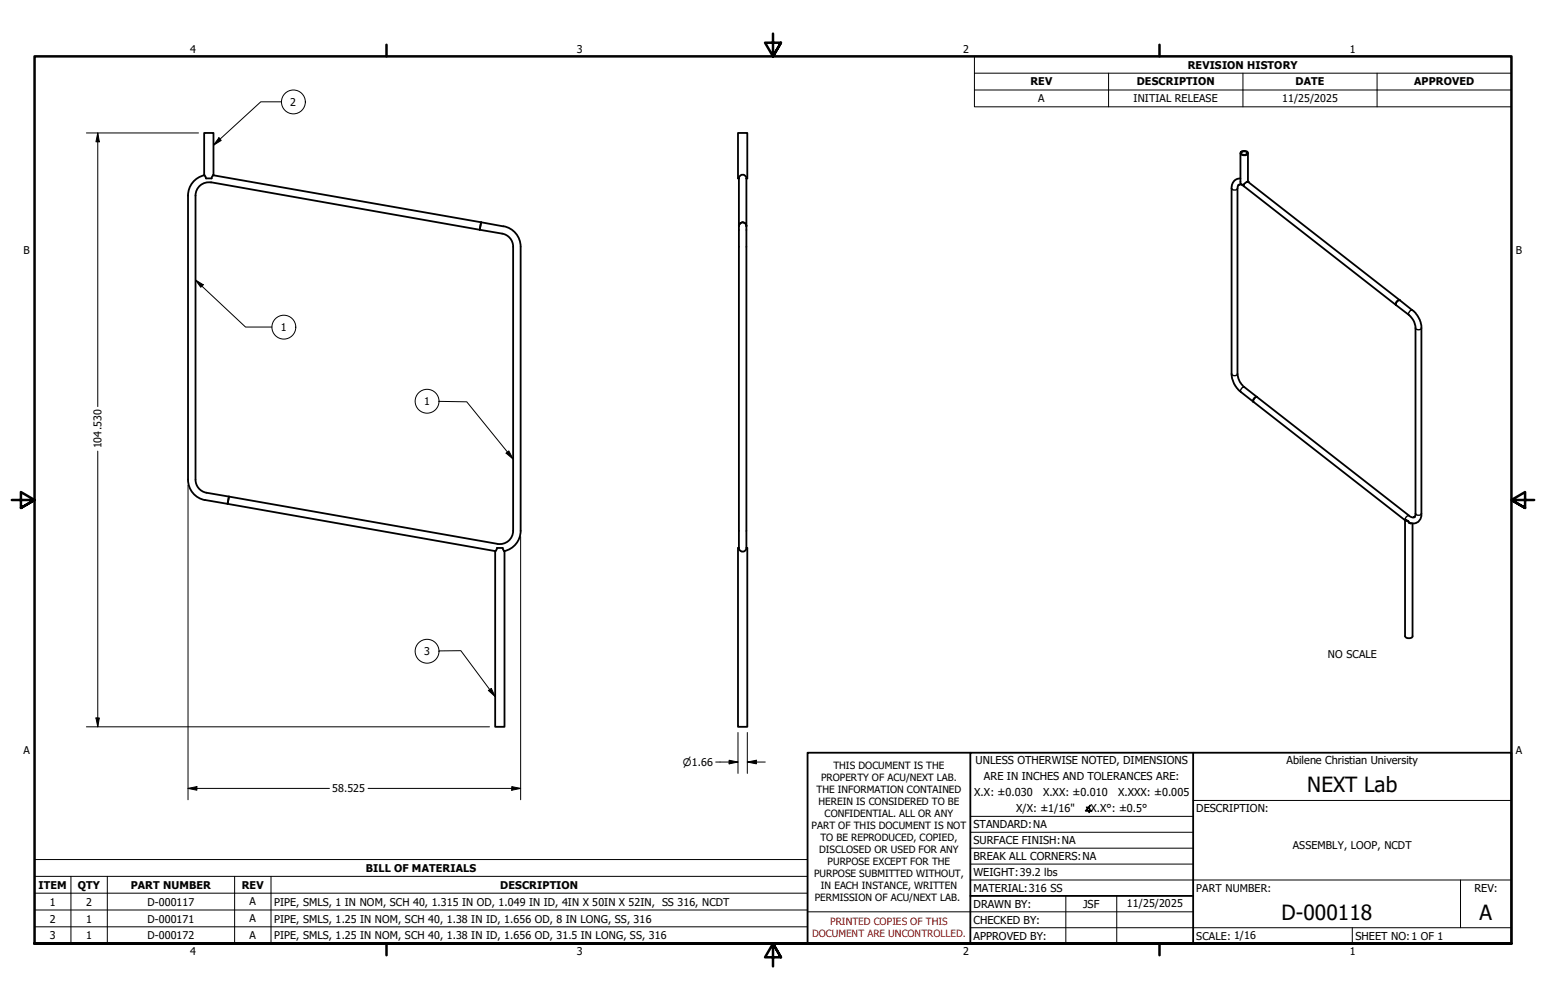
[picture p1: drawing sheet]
<svg xmlns="http://www.w3.org/2000/svg" width="432mm" height="279mm" viewBox="0 0 432 279" stroke-linecap="round" stroke-linejoin="round" font-family="sans-serif">
<!-- layer: Visible (ANSI) -->
<g fill="none" stroke="#000" stroke-width=".51">
<path d="M57 37.1h2.6v11.7l-.5 1h-1.6l-.5-1zM52.5 54.6v79.4a5.8 5.8 0 0 0 4.8 5.7M54.6 54.6v79.4a3.7 3.7 0 0 0 3.1 3.7l6.2 1M57.1 49a5.8 5.8 0 0 0-4.6 5.6M58.9 50.9l75.1 13.3M59 51a3.7 3.7 0 0 0-4.4 3.6M59.5 49l74.9 13.1M206.4 49.8a1.05 1.05 0 0 1 1-1 1.05 1.05 0 0 1 1.1 1M206.4 49.8h-.3v-12.7h2.6v12.7h-.2M206.4 49.8v103.3M208.5 49.8v103.3M345.9 51.7a1.21 1.21 0 0 1 1.6 .4l46.1 35.9 1.1 1.4 .7 1.8v52.6a.87 .87 0 0 1-.7 .8 .87 .87 0 0 1-.9-.3l-46.5-36.3-.9-1.1-.5-1.1-.3-1.2v-52.1z"/>
<path d="M346.5 49.8a2.51 2.51 0 0 0-2.5 2.8v52.2l.7 2.5 1.6 2 46.1 36.1M346.5 42.8v7.9a.72 .72 0 0 0 .5 .9 .72 .72 0 0 0 .9-.5l.6-.4 .1 .1M346.5 42.5a1.31 1.31 0 0 1 2.1 .2 1.18 1.18 0 0 1-2.1 0zM346.7 42.5a.88 .88 0 0 1 1-.3 .88 .88 0 0 1 .6 .8 1.01 1.01 0 0 1-1.7-.3zM348.5 50.7l42.5 33.2M348.6 42.8v7.9M134 64.2l6.3 1.1a3.7 3.7 0 0 1 3 3.6M134.4 62.1l-.4 2.1M134.4 62.1l6.2 1.1M140.6 63.2a5.8 5.8 0 0 1 4.8 5.7M143.3 69v79.3a3.7 3.7 0 0 1-4.3 3.7l-75.1-13.3M145.4 69v79.3a5.8 5.8 0 0 1-4.6 5.7"/>
<path d="M206.4 63.2a1.05 1.05 0 0 1 1-1.1 1.05 1.05 0 0 1 1.1 1.1M391 83.9a1.12 1.12 0 0 0-1.1 1.3M391 83.9l4.4 3.6 1.1 1.7 .5 1.8v52.5a2.36 2.36 0 0 1-1 2.4 2.36 2.36 0 0 1-2.5 .1M351.1 110.9a1.12 1.12 0 0 0-1 1.4M63.9 138.7l-.3 2.1 74.8 13.2M63.9 138.7l-.3 2.1-6.3-1.1M138.8 153.1h1.6l.5 1v49h-2.6v-49zM206.4 153.1a1.05 1.05 0 0 0 1 1 1.05 1.05 0 0 0 1.1-1M206.4 153.1h-.3v50h2.6v-50h-.2M392.4 145.2v.2M392.4 145.2l1 .5M392.4 145.4v32.3a1.25 1.25 0 0 0 2.1 0v-31.5"/>
<path d="M393.4 145.7a.57 .57 0 0 0 .7 .5M393.6 146.1l.4 .1"/>
</g>
<!-- layer: Visible Narrow (ANSI) -->
<path d="M344 52.6a.99 .99 0 0 0 1.6 0M347.5 51.3v.8M394.5 86.7v-.1a1.12 1.12 0 0 0-1.1 1.3M395.4 91.6a.92 .92 0 0 0 .8 .5 .92 .92 0 0 0 .8-.5M344 104.5a.92 .92 0 0 0 .8 .5 .92 .92 0 0 0 .8-.5M347.5 108.1a1.18 1.18 0 0 0-1 1.4M393.6 144.1a1.18 1.18 0 0 0-1.2 1.2M395.4 143.5a.99 .99 0 0 0 1.6 0" fill="none" stroke="#000" stroke-width=".38"/>
<circle cx="348.5" cy="50.7" r=".19" fill="#000"/>
<!-- layer: Visible (ANSI) -->
<circle cx="348.5" cy="50.7" r=".25" fill="#000"/>
<!-- layer: Symbol (ANSI) -->
<g fill="none" stroke="#000" stroke-width=".28">
<path d="M61.2 38.5l.6 .7-2.2 1.4zM78.6 28.4h-5.8l-13.2 12.2M272.2 20.4v-4.7h149.9v4.7M272.2 25.1h149.9M309.6 20.4v9.4M347.2 20.4v9.4M384.6 20.4v9.4M422.1 20.4h-149.9v4.7M422.1 20.4v9.4h-149.9v-4.7M54.6 78.2l2.2 1.4-.7 .7zM54.6 78.2l14 13.2h7.3M122.6 112.1l7.8 .2 12.9 16"/>
<path d="M141.4 126.6l.7-.6 1.2 2.3zM122.6 181.9l6.1-.1 9.6 12.8M136.4 192.9l.8-.6 1.1 2.3zM9.7 244.9v-4.7h215.9v4.7M9.7 244.9h215.9v4.7M9.7 244.9v18.8h215.9v-14.1M9.7 249.6h215.9M9.7 254.3h215.9M9.7 259h215.9M19.8 244.9v18.8M30 244.9v18.8M65.5 244.9v18.8"/>
<path d="M75.7 244.9v18.8"/>
<circle cx="81.9" cy="28.5" r="3.3"/>
<circle cx="79.3" cy="91.4" r="3.3"/>
<circle cx="119.3" cy="112.1" r="3.3"/>
<circle cx="119.3" cy="182" r="3.3"/>
</g>
<!-- layer: Border (ANSI) -->
<path d="M107.9 12.5v3.2M215.9 9.4v6.3l-2.2-3.8h4.4l-2.2 3.8 2.2-3.8M323.8 12.5v3.2M3.3 139.7h6.4l-3.9-2.2v4.4l3.9-2.2-3.9 2.2M428.5 139.7h-6.4l3.9-2.2v4.4l-3.9-2.2 3.9 2.2M9.7 263.7v-248h412.4v248h-412.4h412.4M107.9 263.7v3.2M218.1 267.5l-2.2-3.8 2.2 3.8h-4.4l2.2-3.8v6.3M323.8 263.7v3.2" fill="none" stroke="#000" stroke-width=".7"/>
<!-- layer: Title (ANSI) -->
<path d="M271 228.1h62.2M271 232.5h62.2M271 237h62.2M333.2 223.6h88.9M225.6 254.8h107.6M271 245.9h151.1M271 259.2h151.1M271 241.4h62.2M297.7 250.3v13.4M311.9 250.3v13.4M377.7 259.2v4.5M407.9 245.9v13.3" fill="none" stroke="#000" stroke-width=".28"/>
<path d="M271 210.3h-45.4v53.4h45.4M333.2 210.3h-62.2v53.4h62.2M333.2 210.3h88.9v53.4h-88.9zM271 250.3h62.2" fill="none" stroke="#000" stroke-width=".51"/>
<!-- layer: Dimension (ANSI) -->
<g fill="none" stroke="#000" stroke-width=".28">
<path d="M24.1 37.1h31.3M27.3 37.1l.4 2.5h-.9zM27.3 37.1v76.5M27.3 126v77.1M52.5 135.6v87.9M145.4 149.9v73.6M24.1 203.1h112.6M26.8 200.6h.9l-.4 2.5zM142.9 219.8l2.5 .5-2.5 .5zM199.9 212.9h6.2M203.6 212.4l2.5 .5-2.5 .5zM206.1 204.7v11.4"/>
<path d="M208.7 212.9l2.6-.5v1zM208.7 212.9h5M208.7 204.7v11.4M52.5 220.3l2.5-.5v1zM52.5 220.3h39.5M102.8 220.3h42.6"/>
</g>
<path d="M27.3 37.1l.4 2.5h-.9zM26.8 200.6h.9l-.4 2.5zM52.5 220.3l2.5-.5v1zM203.6 212.4l2.5 .5-2.5 .5zM208.7 212.9l2.6-.5v1zM142.9 219.8l2.5 .5-2.5 .5z" fill="#000"/>
<!-- layer: Symbol (ANSI) -->
<path d="M61.2 38.5l.6 .7-2.2 1.4zM54.6 78.2l2.2 1.4-.7 .7zM141.4 126.6l.7-.6 1.2 2.3zM136.4 192.9l.8-.6 1.1 2.3z" fill="#000"/>
<g font-size="5.8">
<text x="365.1" y="221.4">NEXT Lab</text>
<text x="357.9" y="256.9">D-000118</text>
<text x="413.3" y="256.9">A</text>
</g>
<g font-size="3">
<text x="53.1" y="14.7">4</text>
<text x="161.1" y="14.7">3</text>
<text x="269" y="14.7">2</text>
<text x="377" y="14.7">1</text>
<text x="287.8" y="23.9">REV</text>
<text x="317.5" y="23.9">DESCRIPTION</text>
<text x="331.8" y="19.2">REVISION HISTORY</text>
<text x="361.8" y="23.9">DATE</text>
<text x="395" y="23.9">APPROVED</text>
<text x="81.1" y="29.6">2</text>
<text x="289.9" y="28.6">A</text>
<text x="316.6" y="28.6">INITIAL RELEASE</text>
<text x="358.1" y="28.4">11/25/2025</text>
<text x="6.6" y="70.9">B</text>
<text x="423.4" y="70.9">B</text>
<text x="78.4" y="92.5">1</text>
<text x="118.5" y="113.2">1</text>
<text x="28.4" y="125.3" transform="rotate(-90 28.4 125.3)">104.530</text>
<text x="118.5" y="183.1">3</text>
<text x="370.9" y="184">NO SCALE</text>
<text x="6.6" y="210.6">A</text>
<text x="272.5" y="213.4">UNLESS OTHERWISE NOTED, DIMENSIONS</text>
<text x="359.3" y="213.4">Abilene Christian University</text>
<text x="423.4" y="210.6">A</text>
<text x="92.8" y="221.4">58.525</text>
<text x="274.8" y="218.1">ARE IN INCHES AND TOLERANCES ARE:</text>
<text x="272.1" y="222.5">X.X: ±0.030</text>
<text x="283.8" y="226.8">X/X: ±1/16&quot;</text>
<text x="291.3" y="222.5">X.XX: ±0.010</text>
<text x="303" y="226.8">∡X.X°: ±0.5°</text>
<text x="312.3" y="222.5">X.XXX: ±0.005</text>
<text x="334.1" y="226.9">DESCRIPTION:</text>
<text x="271.9" y="231.4">STANDARD:NA</text>
<text x="271.9" y="235.8">SURFACE FINISH:NA</text>
<text x="361.1" y="237.3">ASSEMBLY, LOOP, NCDT</text>
<text x="102.2" y="243.6">BILL OF MATERIALS</text>
<text x="271.9" y="244.7">WEIGHT:39.2 lbs</text>
<text x="271.9" y="240.3">BREAK ALL CORNERS:NA</text>
<text x="10.8" y="248.3">ITEM</text>
<text x="21.7" y="248.3">QTY</text>
<text x="36.5" y="248.3">PART NUMBER</text>
<text x="67.5" y="248.3">REV</text>
<text x="139.7" y="248.3">DESCRIPTION</text>
<text x="271.9" y="249.2">MATERIAL:316 SS</text>
<text x="334.1" y="249.2">PART NUMBER:</text>
<text x="411.8" y="249.2">REV:</text>
<text x="13.9" y="253">1</text>
<text x="13.9" y="257.7">2</text>
<text x="24.1" y="253">2</text>
<text x="24.1" y="257.7">1</text>
<text x="41.2" y="253">D-000117</text>
<text x="41.2" y="257.7">D-000171</text>
<text x="69.7" y="253">A</text>
<text x="69.7" y="257.7">A</text>
<text x="76.6" y="253">PIPE, SMLS, 1 IN NOM, SCH 40, 1.315 IN OD, 1.049 IN ID, 4IN X 50IN X 52IN, SS 316, NCDT</text>
<text x="76.6" y="257.7">PIPE, SMLS, 1.25 IN NOM, SCH 40, 1.38 IN ID, 1.656 OD, 8 IN LONG, SS, 316</text>
<text x="271.9" y="253.6">DRAWN BY:</text>
<text x="302.5" y="253.6">JSF</text>
<text x="314.8" y="253.4">11/25/2025</text>
<text x="13.9" y="262.4">3</text>
<text x="24.1" y="262.4">1</text>
<text x="41.2" y="262.4">D-000172</text>
<text x="69.7" y="262.4">A</text>
<text x="76.6" y="262.4">PIPE, SMLS, 1.25 IN NOM, SCH 40, 1.38 IN ID, 1.656 OD, 31.5 IN LONG, SS, 316</text>
<text x="271.9" y="262.5">APPROVED BY:</text>
<text x="271.9" y="258.1">CHECKED BY:</text>
<text x="334.1" y="262.5">SCALE: 1/16</text>
<text x="378.6" y="262.5">SHEET NO:1 OF 1</text>
<text x="53.1" y="266.9">4</text>
<text x="161.1" y="266.9">3</text>
<text x="269" y="266.9">2</text>
<text x="377" y="266.9">1</text>
</g>
<text font-size="2.9" x="190.8" y="214">⌀1.66</text>
<g font-size="2.8">
<text x="232.8" y="214.9">THIS DOCUMENT IS THE</text>
<text x="228" y="221.6">THE INFORMATION CONTAINED</text>
<text x="229.4" y="218.3">PROPERTY OF ACU/NEXT LAB.</text>
<text x="228.6" y="225">HEREIN IS CONSIDERED TO BE</text>
<text x="226.7" y="231.7">PART OF THIS DOCUMENT IS NOT</text>
<text x="230.3" y="228.3">CONFIDENTIAL. ALL OR ANY</text>
<text x="228.8" y="238.4">DISCLOSED OR USED FOR ANY</text>
<text x="229.2" y="235">TO BE REPRODUCED, COPIED,</text>
<text x="227.4" y="245">PURPOSE SUBMITTED WITHOUT,</text>
<text x="231.1" y="241.7">PURPOSE EXCEPT FOR THE</text>
<text x="227.6" y="251.8">PERMISSION OF ACU/NEXT LAB.</text>
<text x="229.2" y="248.4">IN EACH INSTANCE, WRITTEN</text>
</g>
<g font-size="2.8" fill="#f00">
<text x="226.8" y="261.9">DOCUMENT ARE UNCONTROLLED.</text>
<text x="231.9" y="258.6">PRINTED COPIES OF THIS</text>
</g>
</svg>
